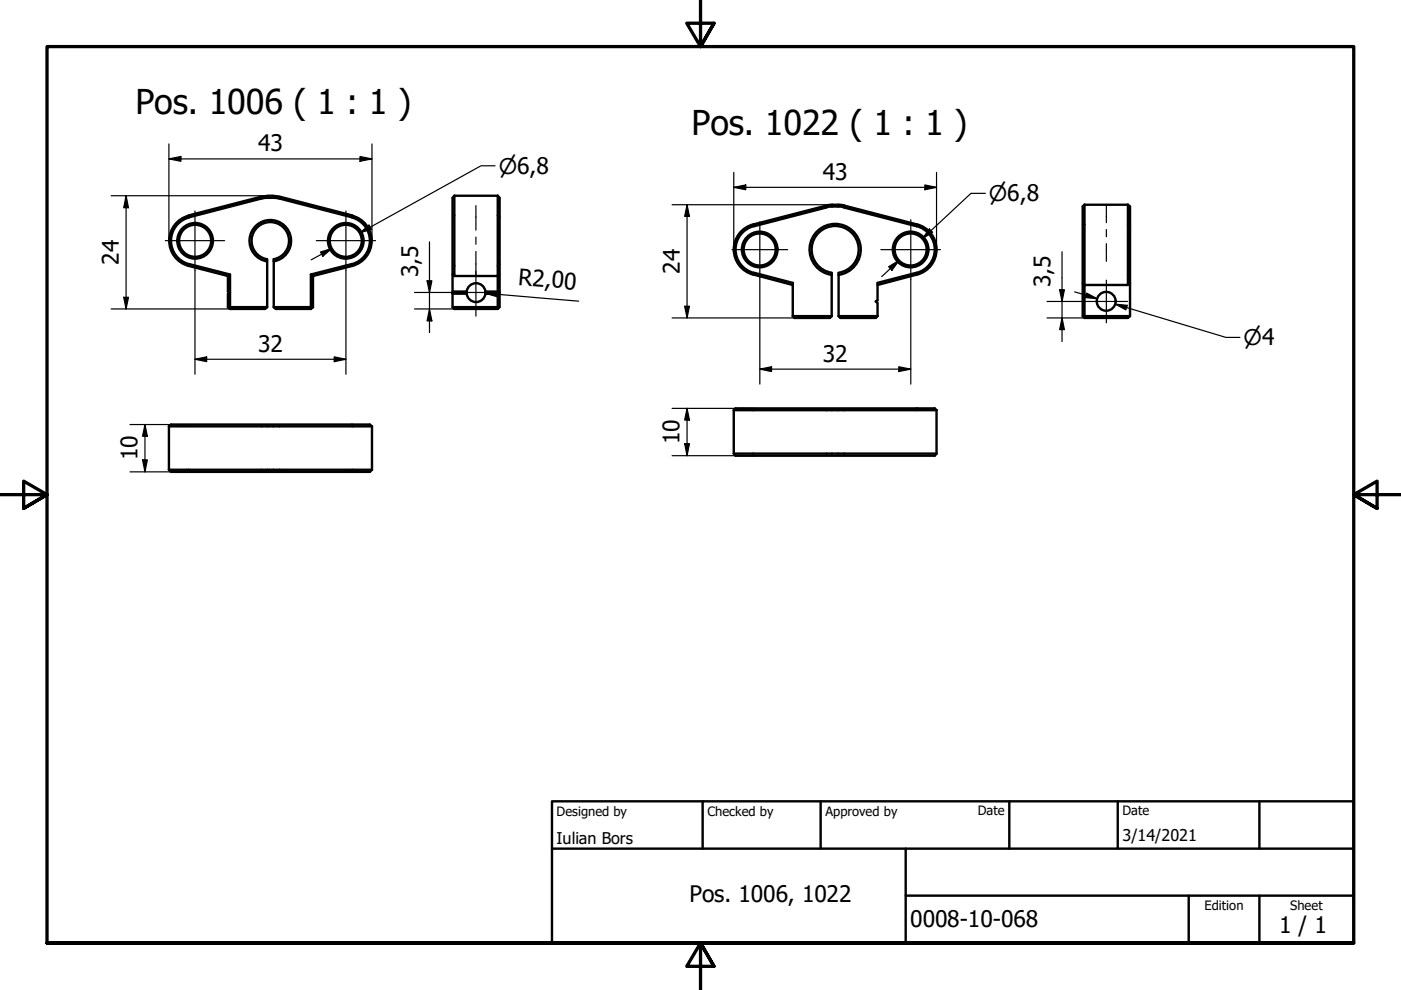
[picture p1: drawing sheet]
<svg xmlns="http://www.w3.org/2000/svg" width="297mm" height="210mm" viewBox="0 0 297 210" stroke-linecap="round" stroke-linejoin="round" font-family="sans-serif">
<!-- layer: Visible (ISO) -->
<g fill="none" stroke="#000" stroke-width=".51">
<path d="M40 45.7a5.5 5.5 0 0 0-4.1 5.4 5.5 5.5 0 0 0 4.1 5.3M40.1 56l8.7 2.2v3.8l-.5-.2v-3.3l-8.4-2.1M40.1 46.1a5.1 5.1 0 0 0-3.8 5 5.1 5.1 0 0 0 3.8 4.9M48.8 58.2l-.5 .3M56.6 55.4a4.4 4.4 0 0 1-3-6.8 4.4 4.4 0 0 1 7.4 0 4.4 4.4 0 0 1-3 6.8M56.6 55a4 4 0 0 1-2.6-6.1 4 4 0 0 1 6.6 0 4 4 0 0 1-2.6 6.1v10.1M56.6 55v10.1M56.7 41.9l-1.2 .2-15.4 4M56.7 41.6l-1.3 .1-15.5 4M56.7 41.9l2.5 .2M56.7 41.5h1.3M58 41.6l1.3 .1 15.4 4"/>
<path d="M59.2 42.1l15.4 4M65.9 58.2l.5 .3M74.6 46.1a5.1 5.1 0 0 1 3.8 5 5.1 5.1 0 0 1-3.8 4.9M74.6 56l-8.7 2.2v6.9h-7.9M74.7 45.7a5.5 5.5 0 0 1 4.1 5.4 5.5 5.5 0 0 1-4.1 5.3M74.7 56.4l-8.3 2.1v6.6M96.3 58.5l-.4-.4v3.7h3v.5h-3M96.3 41.5v17h9.2v-17M96.3 41.5l-.4 .4v16.2M96.3 41.5h9.2M105.5 41.5l.4 .4v20.1M105.9 58.2l-.4 .3v3.3"/>
<path d="M159.8 57.8l8.3 2.2v7M175.3 44l-15.5 4a5.1 5.1 0 0 0-3.8 4.9 5.1 5.1 0 0 0 3.8 4.9M176.3 58.3a5.4 5.4 0 0 1-3.8-8.3 5.4 5.4 0 0 1 9.1 0 5.4 5.4 0 0 1-3.8 8.3M176.3 57.9v9.1M176.3 57.8a5 5 0 0 1-3.4-7.6 5 5 0 0 1 8.4 0 5 5 0 0 1-3.5 7.6M176.4 43.4h1.3M176.4 43.8h1.3M176.4 43.8l-1.1 .1M176.4 43.4l-.9 .1-15.8 4.1a5.5 5.5 0 0 0-4.1 5.3 5.5 5.5 0 0 0 4.1 5.3l8.4 2.2M177.8 43.8l1.1 .1M177.8 43.4l1.2 .2 15.4 4M177.8 57.9v9.1"/>
<path d="M178.9 44l15.5 4a5.1 5.1 0 0 1 3.8 4.9 5.1 5.1 0 0 1-3.8 4.9l-8.3 2.2v3.7l-.4 .2 .4 .3v2.8M194.4 58.2l-8.3 2.2M194.5 47.6a5.5 5.5 0 0 1 4.1 5.3 5.5 5.5 0 0 1-4.1 5.3M229.9 43.4v17l-.3-.3M229.9 43.4l-.3 .4v23.2M229.9 43.4h9.2M239.1 43.4v17h-9.2v6.6h9.7v-7l-.5 .4M239.1 43.4l.5 .4v16.2M48.3 62.3l.5-.3v3.1h-.5zM48.3 65.1l.5 .4M48.8 65.1h7.8M48.8 65.1v.4"/>
<path d="M56.6 65.1l-.4 .4h-7.4M58 65.1l.5 .4h7.4M65.9 65.1h.5l-.5 .4zM95.9 62.3v2.8h9.6v-2.8h-2.6M95.9 65.1l.4 .4h9.2M95.9 61.8v.2M98.9 62h-3v.3M98.9 62.3a2 2 0 0 0 2 1.7 2 2 0 0 0 2-1.7M98.9 61.8a2 2 0 0 1 2-1.8 2 2 0 0 1 2 1.8M102.9 61.8v.5M102.9 61.8h2.6M105.5 61.8l.4 .2h-3"/>
<path d="M105.9 62v3.1h-.4v.4l.4-.4M105.9 62l-.4 .3M168.1 67l.4 .4h7.5l.3-.4M168.1 67h8.2M177.8 67l.4 .4h7.5l.4-.4M177.8 67h8.3M229.6 67h.3v.4zM239.6 67l-.5 .4h-9.2M35.8 90.4h43.1M35.8 99.6l.5 .4h42.1l.5-.4M35.8 90.4l.5-.4h42.1l.5 .4M35.8 99.6h43.1"/>
<path d="M35.8 90.4v9.2M78.9 90.4v9.2M155.6 96.2h43M155.6 87l.4-.4h42.2l.4 .4M155.6 96.2l.4 .4h42.2l.4-.4M155.6 87h43M155.6 87v9.2M198.6 87v9.2"/>
<circle cx="41.4" cy="51.1" r="3.4"/>
<circle cx="41.4" cy="51.1" r="3.8"/>
<circle cx="73.3" cy="51.1" r="3.4"/>
<circle cx="73.3" cy="51.1" r="3.8"/>
<circle cx="161.1" cy="52.9" r="3.8"/>
<circle cx="161.1" cy="52.9" r="3.4"/>
<circle cx="193.1" cy="52.9" r="3.8"/>
<circle cx="193.1" cy="52.9" r="3.4"/>
<circle cx="234.5" cy="63.9" r="2"/>
</g>
<!-- layer: Border (ISO) -->
<path d="M148.5 -.1v10l-2.9-5h5.8l-2.9 5 2.9-5M0 104.9h10l-5-2.9v5.8l5-2.9-5 2.9M297 104.9h-10l5-2.9v5.8l-5-2.9 5 2.9M10 199.9v-190h277v190h-277h277M151.4 204.9l-2.9-5 2.9 5h-5.8l2.9-5v10" fill="none" stroke="#000" stroke-width=".7"/>
<!-- layer: Title (ISO) -->
<path d="M117 169.9h170v30h-170zM117 179.9h170M149 169.9v10M174 169.9v10M192 179.9v20M214 169.9v10M237 169.9v10M267 169.9v10M192 189.9h95M252 189.9v10M267 189.9v10" fill="none" stroke="#000" stroke-width=".51"/>
<!-- layer: Dimension (ISO) -->
<g fill="none" stroke="#000" stroke-width=".25">
<path d="M35.8 33.7l2.6-.5v1zM35.8 33.7h43.1M35.8 30.5v20.5M76.3 33.2l2.6 .5-2.6 .5zM78.9 30.5v18.5M105 35.2h-3l-25.7 14.2 2.2-1.2M155.6 39.7l2.5-.5v1zM155.6 39.7h43M155.6 36.5v16.3M196.1 39.2l2.5 .5-2.5 .5zM198.6 36.5v16.3M23.6 41.5h33.1"/>
<path d="M26.7 41.5l.5 2.5h-1zM26.7 41.5v24M41.3 57.3v22M67.9 53.4l2.5-.7-1.9 1.6zM70.4 52.7l-4.4 2.4M73.3 57.3v22M76.3 49.4l1.9-1.7 .5 .9zM78.9 49.1v1.9M90.6 59.5h1l-.5 2.5zM91.1 51.3v19.2M142.5 43.4h33.9M145.7 43.4l.5 2.5h-1z"/>
<path d="M145.7 43.4v24M161.1 58.8v22.6M188.4 56.6l2.2-1.4-1.5 2.1zM190.6 55.2l-3.7 3.4M193.1 59.2v22.2M197 48.5l.7 .7-2.1 1.4zM208.9 41h-3l-10.3 9.6 1.8-1.7M225.2 53.4v19M23.6 65.5h25.2M26.2 63h1l-.5 2.5zM41.3 76.2l2.5-.5v1zM41.3 76.2h32"/>
<path d="M70.9 75.7l2.4 .5-2.4 .5zM87.9 65.5h8.4M87.9 62h8M91.1 65.5l.5 2.5h-1zM101.1 60a2 2 0 0 1 1.8 1.9M102.9 62.1v.2M102.9 62.2l2.6-.3-.2 1zM102.9 62.2l19.8 1.7M142.5 67.4h26M145.2 64.9h1l-.5 2.5zM161.1 78.3l2.5-.5v1zM161.1 78.3h32"/>
<path d="M190.6 77.8l2.5 .5-2.5 .5zM222 67.4h7.9M222 63.9h8.1M224.7 61.4h1l-.5 2.5zM225.2 67.4l.5 2.5h-1zM227.8 61.9l4.9 1.4M230.4 62.1l2.3 1.2-2.6-.2zM236.5 64.5l2.5 .2-.3 1zM238.9 65.2l-2.4-.7 23.4 7h3M27.6 90h12.5M30.2 97.5h1l-.5 2.5zM30.7 90l.5 2.5h-1z"/>
<path d="M30.7 90v10M142.5 96.6h17.3M142.5 86.6h17.3M145.2 94.1h1l-.5 2.5zM145.7 86.6l.5 2.5h-1zM145.7 86.6v10M27.6 100h12.5"/>
</g>
<g fill="#000">
<path d="M35.8 33.7l2.6-.5v1z" fill-rule="evenodd"/>
<path d="M76.3 33.2l2.6 .5-2.6 .5z" fill-rule="evenodd"/>
<path d="M155.6 39.7l2.5-.5v1z" fill-rule="evenodd"/>
<path d="M26.7 41.5l.5 2.5h-1z" fill-rule="evenodd"/>
<path d="M67.9 53.4l2.5-.7-1.9 1.6z" fill-rule="evenodd"/>
<path d="M76.3 49.4l1.9-1.7 .5 .9z" fill-rule="evenodd"/>
<path d="M90.6 59.5h1l-.5 2.5z" fill-rule="evenodd"/>
<path d="M145.7 43.4l.5 2.5h-1z" fill-rule="evenodd"/>
<path d="M188.4 56.6l2.2-1.4-1.5 2.1z" fill-rule="evenodd"/>
<path d="M196.1 39.2l2.5 .5-2.5 .5z" fill-rule="evenodd"/>
<path d="M197 48.5l.7 .7-2.1 1.4z" fill-rule="evenodd"/>
<path d="M26.2 63h1l-.5 2.5z" fill-rule="evenodd"/>
<path d="M41.3 76.2l2.5-.5v1z" fill-rule="evenodd"/>
<path d="M70.9 75.7l2.4 .5-2.4 .5z" fill-rule="evenodd"/>
<path d="M91.1 65.5l.5 2.5h-1z" fill-rule="evenodd"/>
<path d="M102.9 62.2l2.6-.3-.2 1z" fill-rule="evenodd"/>
<path d="M145.2 64.9h1l-.5 2.5z" fill-rule="evenodd"/>
<path d="M161.1 78.3l2.5-.5v1z" fill-rule="evenodd"/>
<path d="M190.6 77.8l2.5 .5-2.5 .5z" fill-rule="evenodd"/>
<path d="M224.7 61.4h1l-.5 2.5z" fill-rule="evenodd"/>
<path d="M225.2 67.4l.5 2.5h-1z" fill-rule="evenodd"/>
<path d="M230.4 62.1l2.3 1.2-2.6-.2z" fill-rule="evenodd"/>
<path d="M236.5 64.5l2.5 .2-.3 1z" fill-rule="evenodd"/>
<path d="M30.2 97.5h1l-.5 2.5z" fill-rule="evenodd"/>
<path d="M30.7 90l.5 2.5h-1z" fill-rule="evenodd"/>
<path d="M145.2 94.1h1l-.5 2.5z" fill-rule="evenodd"/>
<path d="M145.7 86.6l.5 2.5h-1z" fill-rule="evenodd"/>
</g>
<!-- layer: Center Mark (ISO) -->
<path d="M35.1 51h12.5M41.3 44.7v12.6M67.1 51h12.5M73.3 44.7v12.6M100.9 57.5v9.5M155.2 52.9h11.8M161.1 47v11.8M186.8 52.9h12.6M193.1 46.6v12.6M234.6 59.4v9M95.9 62h10M230.1 63.9h9" fill="none" stroke="#000" stroke-width=".25"/>
<!-- layer: Centerline (ISO) -->
<path d="M100.9 43.6v5.2M100.9 50.3v1.5M100.9 53.3v5.2M234.6 43.5v3.7M234.6 48.7v1.5M234.6 51.7v3.7" fill="none" stroke="#000" stroke-width=".25"/>
<g font-size="7.2">
<text x="28.7" y="24.2">Pos. 1006 ( 1 : 1 )</text>
<text x="146.6" y="28.5">Pos. 1022 ( 1 : 1 )</text>
</g>
<g font-size="4.8">
<text x="54.7" y="32.1">43</text>
<text x="174.4" y="38.1">43</text>
<text x="25.2" y="56.2" transform="rotate(-90 25.2 56.2)">24</text>
<text x="88.6" y="58.7" transform="rotate(-90 88.6 58.7)">3,5</text>
<text x="144.1" y="58" transform="rotate(-90 144.1 58)">24</text>
<text x="109.8" y="60.4" transform="rotate(5 109.8 60.4)">R2,00</text>
<text x="222.8" y="60.9" transform="rotate(-90 222.8 60.9)">3,5</text>
<text x="54.7" y="74.6">32</text>
<text x="174.4" y="76.7">32</text>
<text x="144.1" y="94.2" transform="rotate(-90 144.1 94.2)">10</text>
<text x="29.1" y="97.6" transform="rotate(-90 29.1 97.6)">10</text>
<text x="146.2" y="191.3">Pos. 1006, 1022</text>
<text x="193" y="196.6">0008-10-068</text>
<text x="271.2" y="197.8">1 / 1</text>
</g>
<g font-size="4.6">
<text x="105.7" y="36.8">⌀6,8</text>
<text x="209.7" y="42.6">⌀6,8</text>
<text x="263.7" y="73.2">⌀4</text>
</g>
<g font-size="3.4">
<text x="118" y="178.9">Iulian Bors</text>
<text x="238" y="178.3">3/14/2021</text>
</g>
<g font-size="2.7">
<text x="118" y="173">Designed by</text>
<text x="150" y="173">Checked by</text>
<text x="175" y="173">Approved by</text>
<text x="207.3" y="172.9">Date</text>
<text x="238" y="172.9">Date</text>
<text x="255.4" y="193">Edition</text>
<text x="273.6" y="193">Sheet</text>
</g>
</svg>
